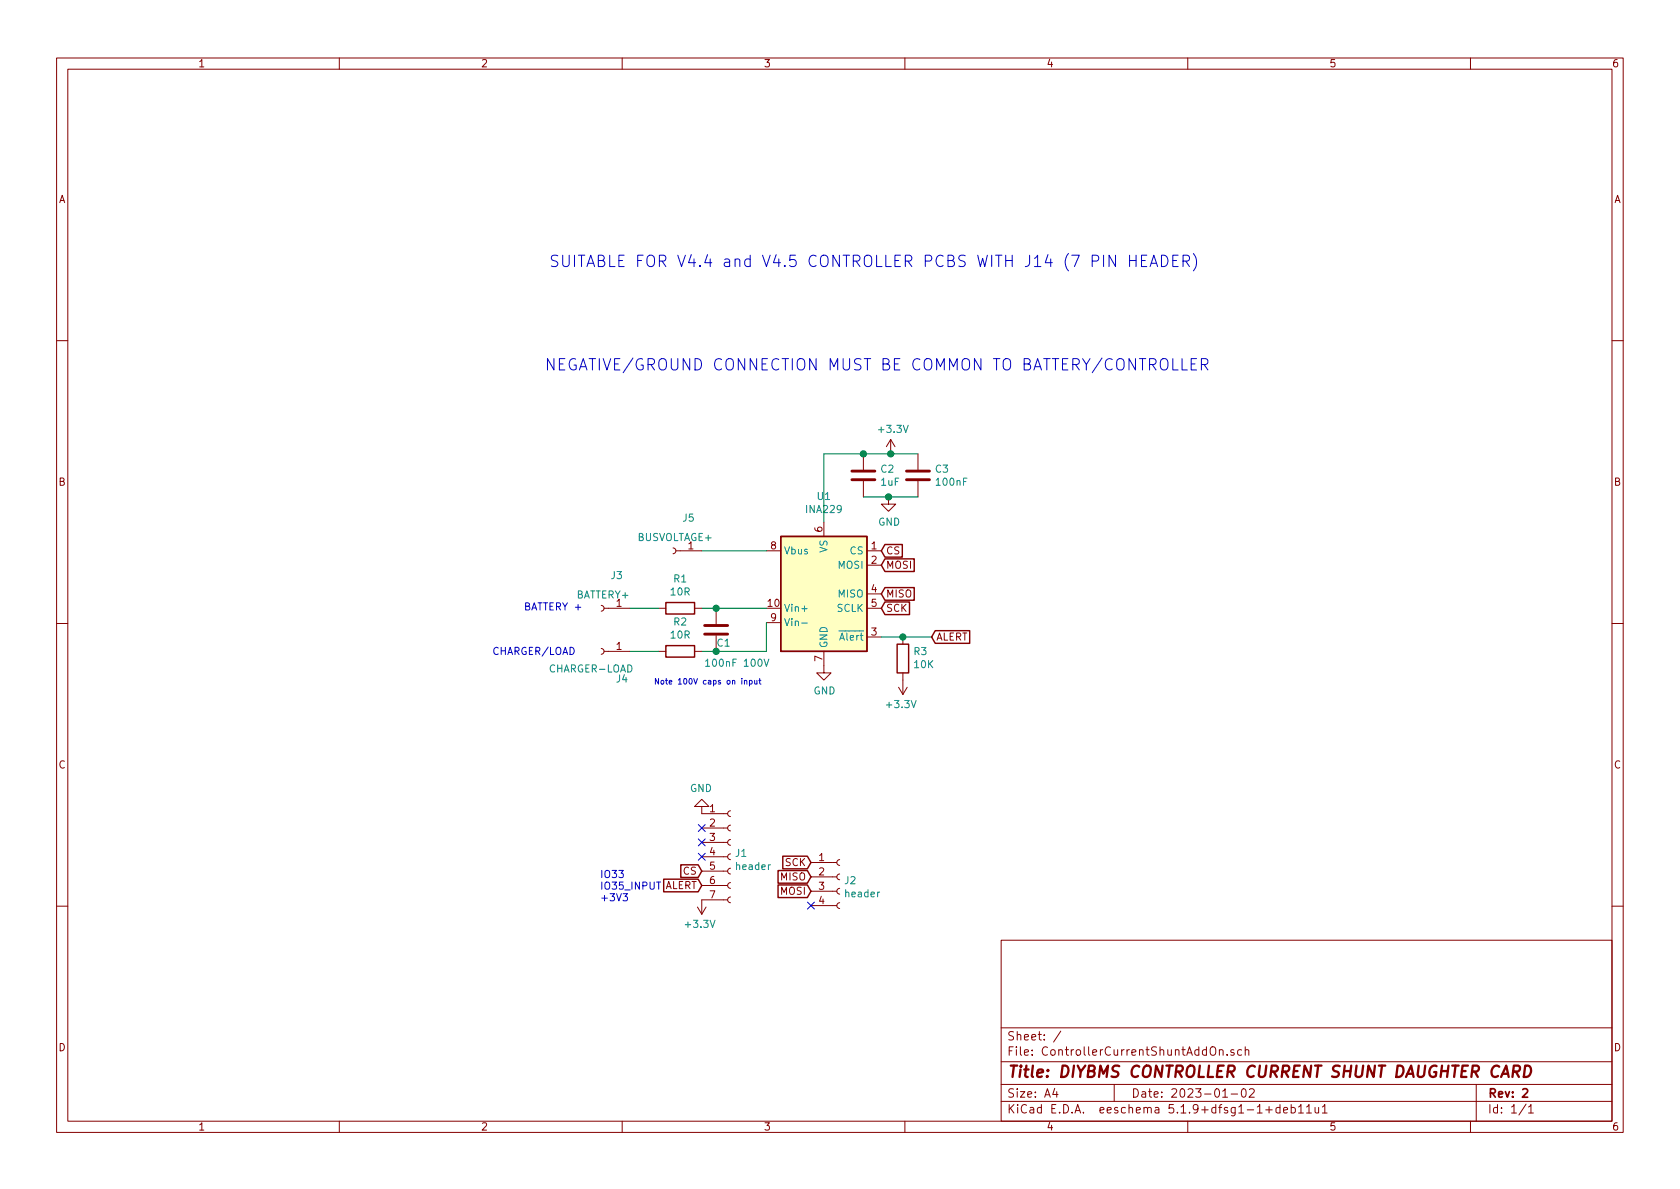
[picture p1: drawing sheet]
EESchema Schematic File Version 4
EELAYER 30 0
EELAYER END
$Descr A4 11693 8268
encoding utf-8
Sheet 1 1
Title "DIYBMS CONTROLLER CURRENT SHUNT DAUGHTER CARD"
Date "2023-01-02"
Rev "2"
Comp ""
Comment1 ""
Comment2 ""
Comment3 ""
Comment4 ""
$EndDescr
$Comp
L Connector:Conn_01x07_Female J1
U 1 1
P 5085 5955
F 0 "J1" H 5113 5981 50  0000 L CNN
F 1 "header" H 5113 5890 50  0000 L CNN
F 2 "Connector_PinHeader_2.54mm:PinHeader_1x07_P2.54mm_Vertical" H 5085 5955 50  0001 C CNN
F 3 "~" H 5085 5955 50  0001 C CNN
	1    5085 5955
	1    0    0    -1  
$EndComp
$Comp
L Connector:Conn_01x04_Female J2
U 1 1
P 5845 6095
F 0 "J2" H 5873 6071 50  0000 L CNN
F 1 "header" H 5873 5980 50  0000 L CNN
F 2 "Connector_PinHeader_2.54mm:PinHeader_1x04_P2.54mm_Vertical" H 5845 6095 50  0001 C CNN
F 3 "~" H 5845 6095 50  0001 C CNN
	1    5845 6095
	1    0    0    -1  
$EndComp
$Comp
L power:+3.3V #PWR0101
U 1 1
P 4885 6255
F 0 "#PWR0101" H 4885 6105 50  0001 C CNN
F 1 "+3.3V" H 4900 6428 50  0000 C CNN
F 2 "" H 4885 6255 50  0001 C CNN
F 3 "" H 4885 6255 50  0001 C CNN
	1    4885 6255
	-1   0    0    1   
$EndComp
$Comp
L power:GND #PWR0102
U 1 1
P 4885 5655
F 0 "#PWR0102" H 4885 5405 50  0001 C CNN
F 1 "GND" H 4890 5482 50  0000 C CNN
F 2 "" H 4885 5655 50  0001 C CNN
F 3 "" H 4885 5655 50  0001 C CNN
	1    4885 5655
	-1   0    0    1   
$EndComp
NoConn ~ 4885 5955
Text GLabel 5645 5995 0    50   Input ~ 0
SCK
Text GLabel 5645 6095 0    50   Input ~ 0
MISO
Text GLabel 5645 6195 0    50   Input ~ 0
MOSI
Text GLabel 4885 6055 0    50   Input ~ 0
CS
Text GLabel 4885 6155 0    50   Input ~ 0
ALERT
NoConn ~ 5645 6295
$Comp
L Device:C C3
U 1 1
P 6390 3300
F 0 "C3" H 6505 3346 50  0000 L CNN
F 1 "100nF" H 6505 3255 50  0000 L CNN
F 2 "Capacitor_SMD:C_0805_2012Metric" H 6428 3150 50  0001 C CNN
F 3 "~" H 6390 3300 50  0001 C CNN
F 4 "C49678" H 6390 3300 50  0001 C CNN "LCSCStockCode"
F 5 "CC0805KRX7R9BB104" H 6390 3300 50  0001 C CNN "PartNumber"
	1    6390 3300
	1    0    0    -1  
$EndComp
$Comp
L Device:C C2
U 1 1
P 6010 3300
F 0 "C2" H 6125 3346 50  0000 L CNN
F 1 "1uF" H 6125 3255 50  0000 L CNN
F 2 "Capacitor_SMD:C_0805_2012Metric" H 6048 3150 50  0001 C CNN
F 3 "~" H 6010 3300 50  0001 C CNN
F 4 "C28323" H 6010 3300 50  0001 C CNN "LCSCStockCode"
F 5 "CL21B105KBFNNNE" H 6010 3300 50  0001 C CNN "PartNumber"
	1    6010 3300
	1    0    0    -1  
$EndComp
$Comp
L Device:C C1
U 1 1
P 4985 4375
F 0 "C1" H 4985 4285 50  0000 L CNN
F 1 "100nF 100V" H 4900 4145 50  0000 L CNN
F 2 "Capacitor_SMD:C_0805_2012Metric" H 5023 4225 50  0001 C CNN
F 3 "https://datasheet.lcsc.com/szlcsc/2008131833_KEMET-C0805C104K1RECAUTO_C696367.pdf" H 4985 4375 50  0001 C CNN
F 4 "C0805C104K1RECAUTO" H 4985 4375 50  0001 C CNN "PartNumber"
F 5 "C696367" H 4985 4375 50  0001 C CNN "LCSCStockCode"
	1    4985 4375
	1    0    0    -1  
$EndComp
$Comp
L Device:R R1
U 1 1
P 4735 4225
F 0 "R1" V 4528 4225 50  0000 C CNN
F 1 "10R" V 4619 4225 50  0000 C CNN
F 2 "Resistor_SMD:R_0805_2012Metric" V 4665 4225 50  0001 C CNN
F 3 "~" H 4735 4225 50  0001 C CNN
F 4 "C17415" V 4735 4225 50  0001 C CNN "LCSCStockCode"
F 5 "0805W8F100JT5E" V 4735 4225 50  0001 C CNN "PartNumber"
	1    4735 4225
	0    1    1    0   
$EndComp
$Comp
L Device:R R2
U 1 1
P 4735 4525
F 0 "R2" V 4528 4525 50  0000 C CNN
F 1 "10R" V 4619 4525 50  0000 C CNN
F 2 "Resistor_SMD:R_0805_2012Metric" V 4665 4525 50  0001 C CNN
F 3 "~" H 4735 4525 50  0001 C CNN
F 4 "C17415" V 4735 4525 50  0001 C CNN "LCSCStockCode"
F 5 "0805W8F100JT5E" V 4735 4525 50  0001 C CNN "PartNumber"
	1    4735 4525
	0    1    1    0   
$EndComp
Text Notes 4550 4765 0    39   ~ 0
Note 100V caps on input
Text Notes 3645 4250 0    50   ~ 0
BATTERY +
Text Notes 3425 4560 0    50   ~ 0
CHARGER/LOAD
$Comp
L Connector:Conn_01x01_Female J3
U 1 1
P 4185 4225
F 0 "J3" H 4077 4000 50  0000 C CNN
F 1 "BATTERY+" H 4170 4135 50  0000 C CNN
F 2 "TestPoint:TestPoint_Pad_D4.0mm" H 4185 4225 50  0001 C CNN
F 3 "" H 4185 4225 50  0001 C CNN
	1    4185 4225
	-1   0    0    1   
$EndComp
$Comp
L Connector:Conn_01x01_Female J4
U 1 1
P 4185 4525
F 0 "J4" H 4040 4720 50  0000 C CNN
F 1 "CHARGER-LOAD" H 4255 4650 50  0000 C CNN
F 2 "TestPoint:TestPoint_Pad_D4.0mm" H 4185 4525 50  0001 C CNN
F 3 "" H 4185 4525 50  0001 C CNN
	1    4185 4525
	-1   0    0    1   
$EndComp
$Comp
L INA229-Q1:INA229-Q1 U1
U 1 1
P 5735 4125
F 0 "U1" H 5735 4806 50  0000 C CNN
F 1 "INA229" H 5735 4715 50  0000 C CNN
F 2 "Package_SO:VSSOP-10_3x3mm_P0.5mm" H 6535 3675 50  0001 C CNN
F 3 "https://www.ti.com/lit/ds/symlink/ina229-q1.pdf" H 6085 4025 50  0001 C CNN
F 4 "C2846803" H 5735 4125 50  0001 C CNN "LCSCStockCode"
F 5 "INA229AIDGSR" H 5735 4125 50  0001 C CNN "PartNumber"
	1    5735 4125
	1    0    0    -1  
$EndComp
Wire Wire Line
	4385 4225 4585 4225
Wire Wire Line
	4385 4525 4585 4525
Wire Wire Line
	4885 4525 4985 4525
Wire Wire Line
	4885 4225 4985 4225
Wire Wire Line
	4985 4525 5335 4525
Wire Wire Line
	5335 4525 5335 4325
Connection ~ 4985 4525
Wire Wire Line
	5335 4225 4985 4225
Connection ~ 4985 4225
$Comp
L power:+3.3V #PWR0103
U 1 1
P 6200 3150
F 0 "#PWR0103" H 6200 3000 50  0001 C CNN
F 1 "+3.3V" H 6215 3323 50  0000 C CNN
F 2 "" H 6200 3150 50  0001 C CNN
F 3 "" H 6200 3150 50  0001 C CNN
	1    6200 3150
	1    0    0    -1  
$EndComp
Wire Wire Line
	6390 3150 6200 3150
Connection ~ 6200 3150
Wire Wire Line
	6200 3150 6010 3150
Wire Wire Line
	5735 3625 5735 3150
Wire Wire Line
	5735 3150 6010 3150
Connection ~ 6010 3150
$Comp
L power:GND #PWR0104
U 1 1
P 5735 4625
F 0 "#PWR0104" H 5735 4375 50  0001 C CNN
F 1 "GND" H 5740 4452 50  0000 C CNN
F 2 "" H 5735 4625 50  0001 C CNN
F 3 "" H 5735 4625 50  0001 C CNN
	1    5735 4625
	1    0    0    -1  
$EndComp
Text GLabel 6485 4425 2    50   Input ~ 0
ALERT
Text GLabel 6135 3825 2    50   Input ~ 0
CS
Text GLabel 6135 3925 2    50   Input ~ 0
MOSI
Text GLabel 6135 4125 2    50   Input ~ 0
MISO
Text GLabel 6135 4225 2    50   Input ~ 0
SCK
$Comp
L Connector:Conn_01x01_Female J5
U 1 1
P 4685 3825
F 0 "J5" H 4577 3600 50  0000 C CNN
F 1 "BUSVOLTAGE+" H 4670 3735 50  0000 C CNN
F 2 "TestPoint:TestPoint_Pad_D4.0mm" H 4685 3825 50  0001 C CNN
F 3 "" H 4685 3825 50  0001 C CNN
	1    4685 3825
	-1   0    0    1   
$EndComp
Wire Wire Line
	5335 3825 4885 3825
Text Notes 3790 2580 0    79   ~ 0
NEGATIVE/GROUND CONNECTION MUST BE COMMON TO BATTERY/CONTROLLER
$Comp
L power:GND #PWR01
U 1 1
P 6185 3450
F 0 "#PWR01" H 6185 3200 50  0001 C CNN
F 1 "GND" H 6190 3277 50  0000 C CNN
F 2 "" H 6185 3450 50  0001 C CNN
F 3 "" H 6185 3450 50  0001 C CNN
	1    6185 3450
	1    0    0    -1  
$EndComp
Wire Wire Line
	6010 3450 6185 3450
Connection ~ 6185 3450
Wire Wire Line
	6185 3450 6390 3450
Text Notes 3820 1860 0    79   ~ 0
SUITABLE FOR V4.4 and V4.5 CONTROLLER PCBS WITH J14 (7 PIN HEADER)
NoConn ~ 4885 5755
NoConn ~ 4885 5855
$Comp
L Device:R R3
U 1 1
P 6285 4575
F 0 "R3" H 6215 4529 50  0000 R CNN
F 1 "10K" H 6215 4620 50  0000 R CNN
F 2 "Resistor_SMD:R_0805_2012Metric" V 6215 4575 50  0001 C CNN
F 3 "~" H 6285 4575 50  0001 C CNN
F 4 "C17414" V 6285 4575 50  0001 C CNN "LCSCStockCode"
F 5 "0805W8F1002T5E" V 6285 4575 50  0001 C CNN "PartNumber"
	1    6285 4575
	-1   0    0    1   
$EndComp
Wire Wire Line
	6485 4425 6285 4425
Wire Wire Line
	6285 4425 6135 4425
Connection ~ 6285 4425
$Comp
L power:+3.3V #PWR0105
U 1 1
P 6285 4725
F 0 "#PWR0105" H 6285 4575 50  0001 C CNN
F 1 "+3.3V" H 6300 4898 50  0000 C CNN
F 2 "" H 6285 4725 50  0001 C CNN
F 3 "" H 6285 4725 50  0001 C CNN
	1    6285 4725
	-1   0    0    1   
$EndComp
Text Notes 4175 6275 0    50   ~ 0
IO33\nIO35_INPUT\n+3V3
$EndSCHEMATC
